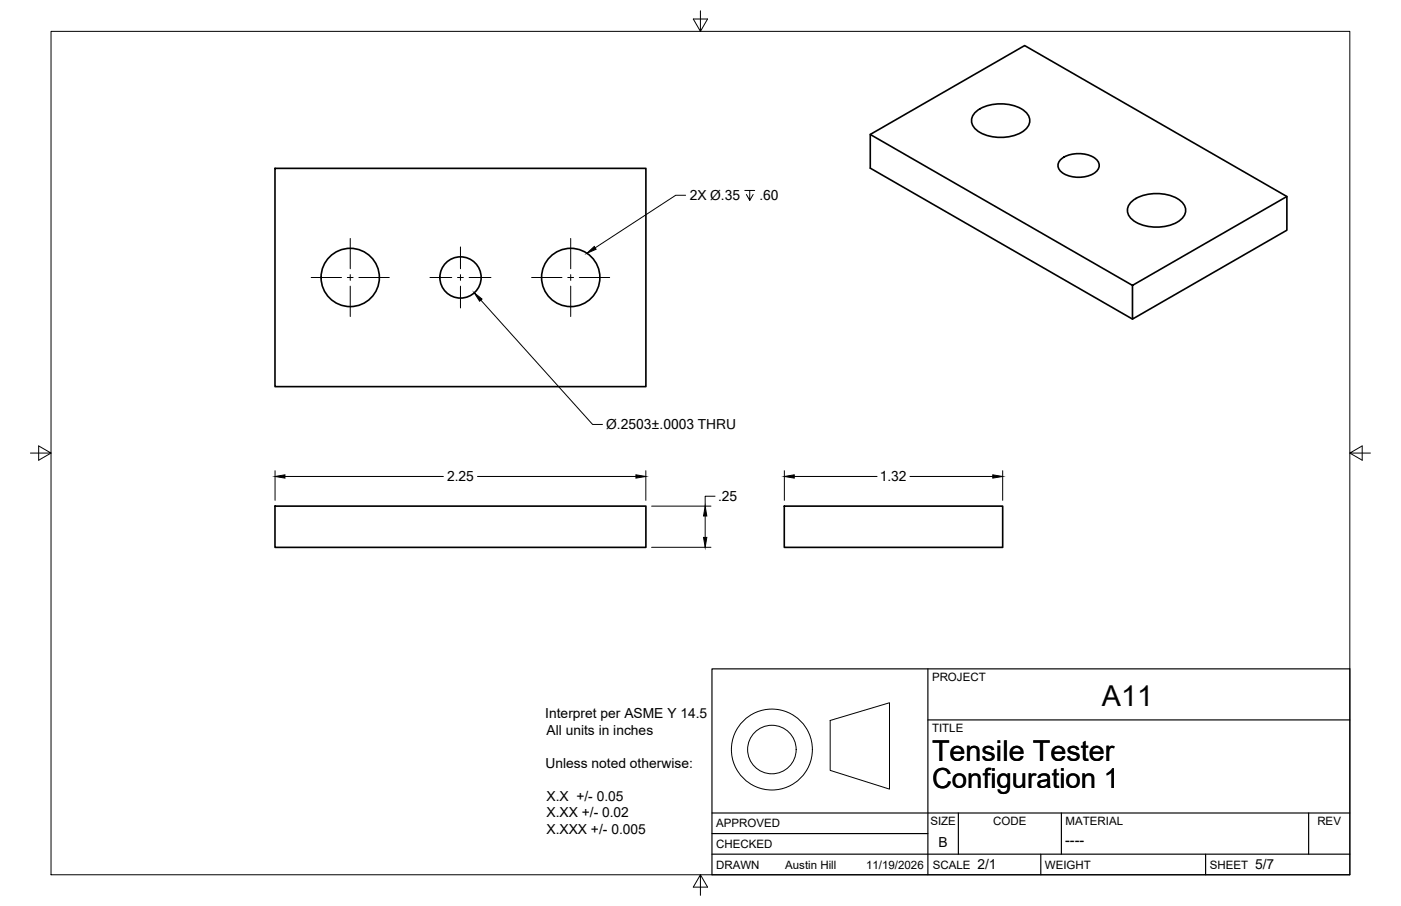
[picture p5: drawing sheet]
<svg xmlns="http://www.w3.org/2000/svg" width="432mm" height="279mm" viewBox="0 0 432 279" stroke-linecap="round" stroke-linejoin="round" font-family="sans-serif">
<!-- layer: Visible -->
<g fill="none" stroke="#000" stroke-width=".51">
<path d="M300.5 34.8a12.9 12.9 0 0 1 15.8 0 3.5 3.5 0 0 1-.7 5.5 13.2 13.2 0 0 1-15.1-.7 3.3 3.3 0 0 1 0-4.8zM84.8 51.9h114.3v67.3h-114.3zM268.2 41.5l47.6-27.4 80.8 46.5M327.2 48.9a9.2 9.2 0 0 1 11 .6 2.6 2.6 0 0 1-1.3 4.1 9.2 9.2 0 0 1-10.3-1.1 2.42 2.42 0 0 1 .6-3.6zM348.5 62.4a12.9 12.9 0 0 1 15.9 0 3.5 3.5 0 0 1-.7 5.5 13.2 13.2 0 0 1-15.2-.6 3.3 3.3 0 0 1 0-4.9zM349 88l47.6-27.4v10.4l-47.6 27.4zM349 88l-80.8-46.5v10.4l80.8 46.5M84.8 156.1h114.3v12.7h-114.3zM241.7 156.1h67.3v12.7h-67.3z"/>
<circle cx="107.9" cy="85.6" r="9"/>
<circle cx="141.9" cy="85.6" r="6.4"/>
<circle cx="175.9" cy="85.6" r="9"/>
</g>
<!-- layer: Border -->
<path d="M15.7 9.7h400.3v260.1h-400.3zM215.9 3.3v6.4l-2.2-3.8h4.4l-2.2 3.8M9.4 139.7h6.3l-3.8-2.2v4.4l3.8-2.2M416 139.7l3.8 2.2v-4.4l-3.8 2.2h6.4M215.9 269.8l2.2 3.8h-4.4l2.2-3.8v6.3" fill="none" stroke="#000" stroke-width=".31"/>
<!-- layer: Titleblock -->
<path d="M219.4 206.3h196.6v63.5h-196.6zM286 206.3v63.5M286 222h130M219.4 257.1h66.6M219.4 250.7h196.6M295.4 250.7v12.7M327.1 250.7v12.7M403.3 250.7v12.7M219.4 263.4h196.6M320.8 263.4v6.4M371.6 263.4v6.4" fill="none" stroke="#000" stroke-width=".36"/>
<g fill="none" stroke="#000" stroke-width=".31">
<path d="M255.9 222.2l18.3-5.5v26.7l-18.3-5.8z"/>
<circle cx="237.9" cy="231.1" r="12.5"/>
<circle cx="237.9" cy="231.1" r="7.5"/>
</g>
<!-- layer: Smart Centers -->
<g fill="none" stroke="#000" stroke-width=".31">
<path d="M107.9 73.5v9.4M141.9 76.2v6.7M175.9 73.5v9.4M95.9 85.6h9.4M107 85.6h1.8M107.9 84.7v1.8M107.9 88.2v9.4M110.6 85.6h9.4M132.5 85.6h6.7M141 85.6h1.8M141.9 84.7v1.8M141.9 88.2v6.8"/>
<path d="M144.6 85.6h6.7M163.9 85.6h9.3M175 85.6h1.8M175.9 84.7v1.8M175.9 88.2v9.4M178.6 85.6h9.3"/>
</g>
<!-- layer: Hole Notes -->
<path d="M229.6 58.7h3M231.1 58.7v3.1l-1.1-1.8M232.1 60l-1 1.8M211.3 60.2h-3l-24.9 16.2" fill="none" stroke="#000" stroke-width=".31"/>
<path d="M180.9 78.1l2.3-2.1 .5 .9z" fill="#000" stroke="#000" stroke-width=".31"/>
<!-- layer: FD_Dimensions -->
<g fill="none" stroke="#000" stroke-width=".31">
<path d="M148.2 92.6l34.4 38.3h3.1M84.8 145.2v9.1M87.8 146.9h48.9M147.2 146.9h48.8M199.1 145.2v9.1M200.8 156.1h18.3M217.3 159.1v6.6M220.4 153h-3.1v3.1M241.7 145.2v9.1M244.8 146.9h25.5M280.5 146.9h25.5M309 145.2v9.1"/>
<path d="M200.8 168.8h18.3"/>
</g>
<path d="M146.2 90.3l2.4 1.9-.8 .7zM84.8 146.9l3-.5v1zM196 146.4l3.1 .5-3.1 .5zM217.3 156.1l.5 3h-1zM241.7 146.9l3.1-.5v1zM306 146.4l3 .5-3 .5zM216.8 165.7h1l-.5 3.1z" fill="#000" stroke="#000" stroke-width=".31"/>
<g font-size="8.9">
<text x="339.6" y="217.6">A11</text>
<text x="287.3" y="234.7">Tensile Tester</text>
</g>
<text font-size="8.5" x="287.3" y="243.1">Configuration 1</text>
<text font-size="4.4" x="328.3" y="260.5">----</text>
<g font-size="4.3">
<text x="212.6" y="61.8">2X Ø.35</text>
<text x="234" y="61.8">.60</text>
<text x="186.8" y="132.4">Ø.2503±.0003 THRU</text>
<text x="137.8" y="148.4">2.25</text>
<text x="271.1" y="148.4">1.32</text>
<text x="221.3" y="154.5">.25</text>
<text x="168.1" y="221.5">Interpret per ASME Y 14.5</text>
<text x="168.4" y="226.6">All units in inches</text>
<text x="168.1" y="236.7">Unless noted otherwise:</text>
<text x="168.4" y="247">X.X +/- 0.05</text>
<text x="168.4" y="252.1">X.XX +/- 0.02</text>
<text x="168.4" y="257.2">X.XXX +/- 0.005</text>
<text x="289.3" y="261.2">B</text>
<text x="301.2" y="268.1">2/1</text>
<text x="386.8" y="268.1">5/7</text>
</g>
<g font-size="3.5">
<text x="287.3" y="210.1">PROJECT</text>
<text x="287.3" y="225.8">TITLE</text>
<text x="220.7" y="255.2">APPROVED</text>
<text x="286.7" y="254.5">SIZE</text>
<text x="306.1" y="254.5">CODE</text>
<text x="328.4" y="254.5">MATERIAL</text>
<text x="406" y="254.5">REV</text>
<text x="220.7" y="261.5">CHECKED</text>
<text x="220.7" y="267.9">DRAWN</text>
<text x="242" y="267.9">Austin Hill</text>
<text x="267" y="267.9">11/19/2026</text>
<text x="287.5" y="267.9">SCALE</text>
<text x="322.1" y="267.9">WEIGHT</text>
<text x="372.9" y="267.9">SHEET</text>
</g>
</svg>
